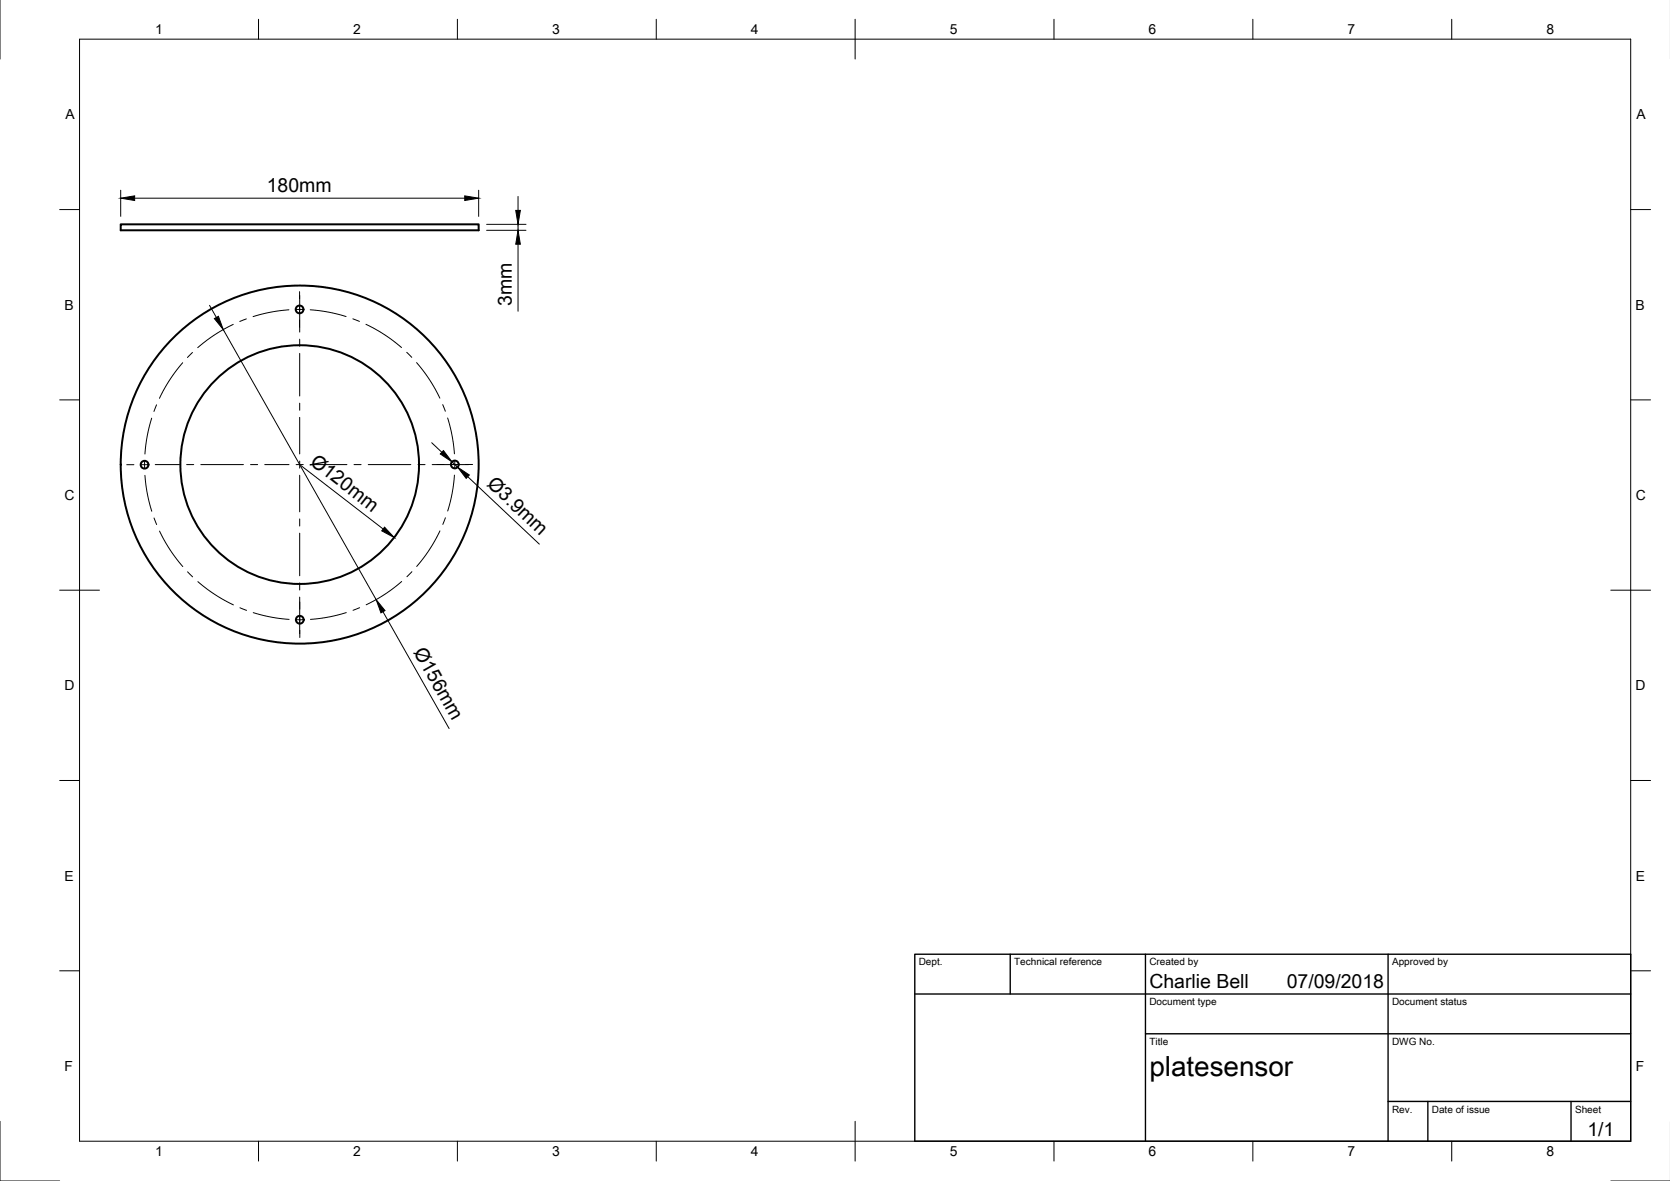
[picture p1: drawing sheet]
<svg xmlns="http://www.w3.org/2000/svg" width="420mm" height="297mm" viewBox="0 0 420 297" stroke-linecap="round" stroke-linejoin="round" font-family="sans-serif">
<!-- layer: Visible -->
<g fill="none" stroke="#000" stroke-width=".5">
<path d="M30.4 56.4h90v1.5h-90z"/>
<circle cx="75.4" cy="77.8" r=".98"/>
<circle cx="36.4" cy="116.9" r=".98"/>
<circle cx="75.4" cy="116.9" r="30"/>
<circle cx="75.4" cy="116.9" r="45"/>
<circle cx="114.4" cy="116.8" r=".98"/>
<circle cx="75.4" cy="155.9" r=".98"/>
</g>
<!-- layer: Border -->
<g fill="none" stroke="#000" stroke-width=".25">
<path d="M0 -.1v15M20 9.9h390.3v277.1h-390.3zM65 4.8v5.1M115.1 4.8v5.1M165.1 4.8v5.1M215.1 4.8v10.1M265.2 4.8v5.1M315.2 4.8v5.1M365.2 4.8v5.1M15 52.7h5M410.3 52.7h5M15 100.6h5"/>
<path d="M410.3 100.6h5M15 148.4h10M405.3 148.4h10M15 196.3h5M410.3 196.3h5M15 244.2h5M410.3 244.2h5M0 282v15h15M65 287v5M115.1 287v5M165.1 287v5M215.1 282v10"/>
<path d="M265.2 287v5M315.2 287v5M365.2 287v5M405.3 297h14.9"/>
</g>
<!-- layer: TitleBlock -->
<path d="M230.2 240h180.1v47h-180.1zM230.2 250h180.1M254.2 240v10M288.2 240v47M349.2 240v47M288.2 260h122.1M349.2 277h61.1M359.2 277v10M395.3 277v10" fill="none" stroke="#000" stroke-width=".35"/>
<!-- layer: Dimensions -->
<g fill="none" stroke="#000" stroke-width=".25">
<path d="M30.4 47.8v6.6M33.9 49.8h83M120.4 47.8v6.6M122.4 56.4h9.9M122.4 57.9h9.9M130.3 49.4v3.5M130.3 56.4v1.5M52.7 76.8l1.7 3M130.3 61.4v16.9M56.2 82.9l38.4 67.9M75.7 117.1l20.7 16M108.6 111.4l2.6 2.4"/>
<path d="M113.7 116.2l1.4 1.3M117.7 119.9l18 17M96.4 153.9l16.6 29.3"/>
</g>
<path d="M30.4 49.8l3.5-.5v1.1zM116.9 49.3l3.5 .5-3.5 .6zM129.8 52.9h1.1l-.6 3.5zM53.9 80.1l1-.5 1.3 3.3zM130.3 57.9l.6 3.5h-1.1zM111.6 113.3l2.1 2.9-2.9-2zM115.1 117.5l3 2-.8 .8zM96.8 132.6l2.4 2.6-3.2-1.7zM94.6 150.8l2.3 2.8-1.1 .5z" fill="#000" stroke="#000" stroke-width=".25"/>
<!-- layer: Center Lines -->
<g fill="none" stroke="#000" stroke-width=".25">
<path d="M72.7 77.9l-4.7 .6-4.3 1.1M75.4 73.3v1.8M75.4 76.9v1.8M75.4 74.3v9.2M76.3 77.8h-1.8M78.1 77.9l4.7 .6 4.3 1.1M46 91.2l-3.3 4.3-2.6 4.7M48.4 88.7l-1.2 1.2M58.7 81.6l-4.7 2.6-4.3 3.2M62 80.2l-1.7 .7M75.4 80.5v1.8M75.4 85.3v1.8"/>
<path d="M75.4 88.9v10.7M88.8 80.2l1.6 .6M92.1 81.6l4.7 2.6 4.2 3.2M102.3 88.6l1.3 1.3M104.8 91.2l3.2 4.2 2.7 4.7M33.7 116.9h-1.8M36.4 116v1.8M36.5 119.6l.6 4.7 1.1 4.3M37.3 116.9h-1.8M38.2 105.2l-1.1 4.3-.6 4.7M39.1 116.9h6.1M39.4 101.8l-.7 1.7"/>
<path d="M47 116.9h1.7M50.5 116.9h10.7M63 116.9h1.8M66.6 116.9h6.1M74.5 116.9h1.8M75.4 101.4v1.8M75.4 105v9.2M75.4 116v1.7M75.4 119.5v9.2M78.1 116.9h9.2M89.1 116.9h1.8M92.6 116.9h10.8"/>
<path d="M105.2 116.9h1.7M108.7 116.9h9.2M111.4 101.8l.6 1.6M111.7 116.8h-1.8M112.6 105.1l1.1 4.3 .6 4.7M114.3 119.5l-.6 4.7-1.1 4.3M114.4 115.9v1.8M115.3 116.8h-1.8M118.9 116.8h-1.8M38.8 130.3l.6 1.6M40.1 133.6l2.7 4.7 3.2 4.2M75.4 130.5v1.8"/>
<path d="M75.4 134.1v10.7M110.7 133.5l-2.6 4.7-3.3 4.3M112.1 130.2l-.7 1.7M47.2 143.8l1.3 1.3M49.8 146.3l4.2 3.2 4.7 2.6M60.4 152.9l1.6 .6M63.7 154.1l4.3 1.1 4.7 .6M75.4 146.6v1.8M75.4 150.2v10.2M76.3 155.9h-1.8M87.1 154.1l-4.3 1.1-4.7 .6M90.5 152.8l-1.7 .7"/>
<path d="M101.1 146.3l-4.3 3.2-4.7 2.6M103.6 143.8l-1.2 1.3"/>
</g>
<text font-size="7" x="289.2" y="270.5">platesensor</text>
<g font-size="4.9">
<text x="67.1" y="48.3">180mm</text>
<text x="128.8" y="77" transform="rotate(-90 128.8 77)">3mm</text>
<text x="77.8" y="116.6" transform="rotate(38 77.8 116.6)">Ø120mm</text>
<text x="122.3" y="122" transform="rotate(43 122.3 122)">Ø3.9mm</text>
<text x="103.9" y="163.9" transform="rotate(60 103.9 163.9)">Ø156mm</text>
<text x="289.2" y="248.5">Charlie Bell</text>
<text x="323.7" y="248.5">07/09/2018</text>
<text x="399.4" y="285.6">1/1</text>
</g>
<g font-size="3.5">
<text x="39" y="8.6">1</text>
<text x="88.9" y="8.6">2</text>
<text x="138.9" y="8.6">3</text>
<text x="188.9" y="8.6">4</text>
<text x="239" y="8.6">5</text>
<text x="288.9" y="8.6">6</text>
<text x="339" y="8.6">7</text>
<text x="389.1" y="8.6">8</text>
<text x="16.4" y="30">A</text>
<text x="411.7" y="30">A</text>
<text x="16.2" y="77.9">B</text>
<text x="411.5" y="77.9">B</text>
<text x="16.3" y="125.8">C</text>
<text x="411.5" y="125.8">C</text>
<text x="16.2" y="173.6">D</text>
<text x="411.5" y="173.6">D</text>
<text x="16.3" y="221.5">E</text>
<text x="411.5" y="221.5">E</text>
<text x="16.3" y="269.4">F</text>
<text x="411.5" y="269.4">F</text>
<text x="39" y="290.8">1</text>
<text x="88.9" y="290.8">2</text>
<text x="138.9" y="290.8">3</text>
<text x="188.9" y="290.8">4</text>
<text x="239" y="290.8">5</text>
<text x="288.9" y="290.8">6</text>
<text x="339" y="290.8">7</text>
<text x="389.1" y="290.8">8</text>
</g>
<g font-size="2.5">
<text x="231.2" y="242.8">Dept.</text>
<text x="255.2" y="242.8">Technical reference</text>
<text x="289.2" y="242.8">Created by</text>
<text x="350.2" y="242.8">Approved by</text>
<text x="289.2" y="252.8">Document type</text>
<text x="350.2" y="252.8">Document status</text>
<text x="289.2" y="262.8">Title</text>
<text x="350.2" y="262.8">DWG No.</text>
<text x="350.2" y="279.8">Rev.</text>
<text x="360.2" y="279.8">Date of issue</text>
<text x="396.3" y="279.8">Sheet</text>
</g>
</svg>
